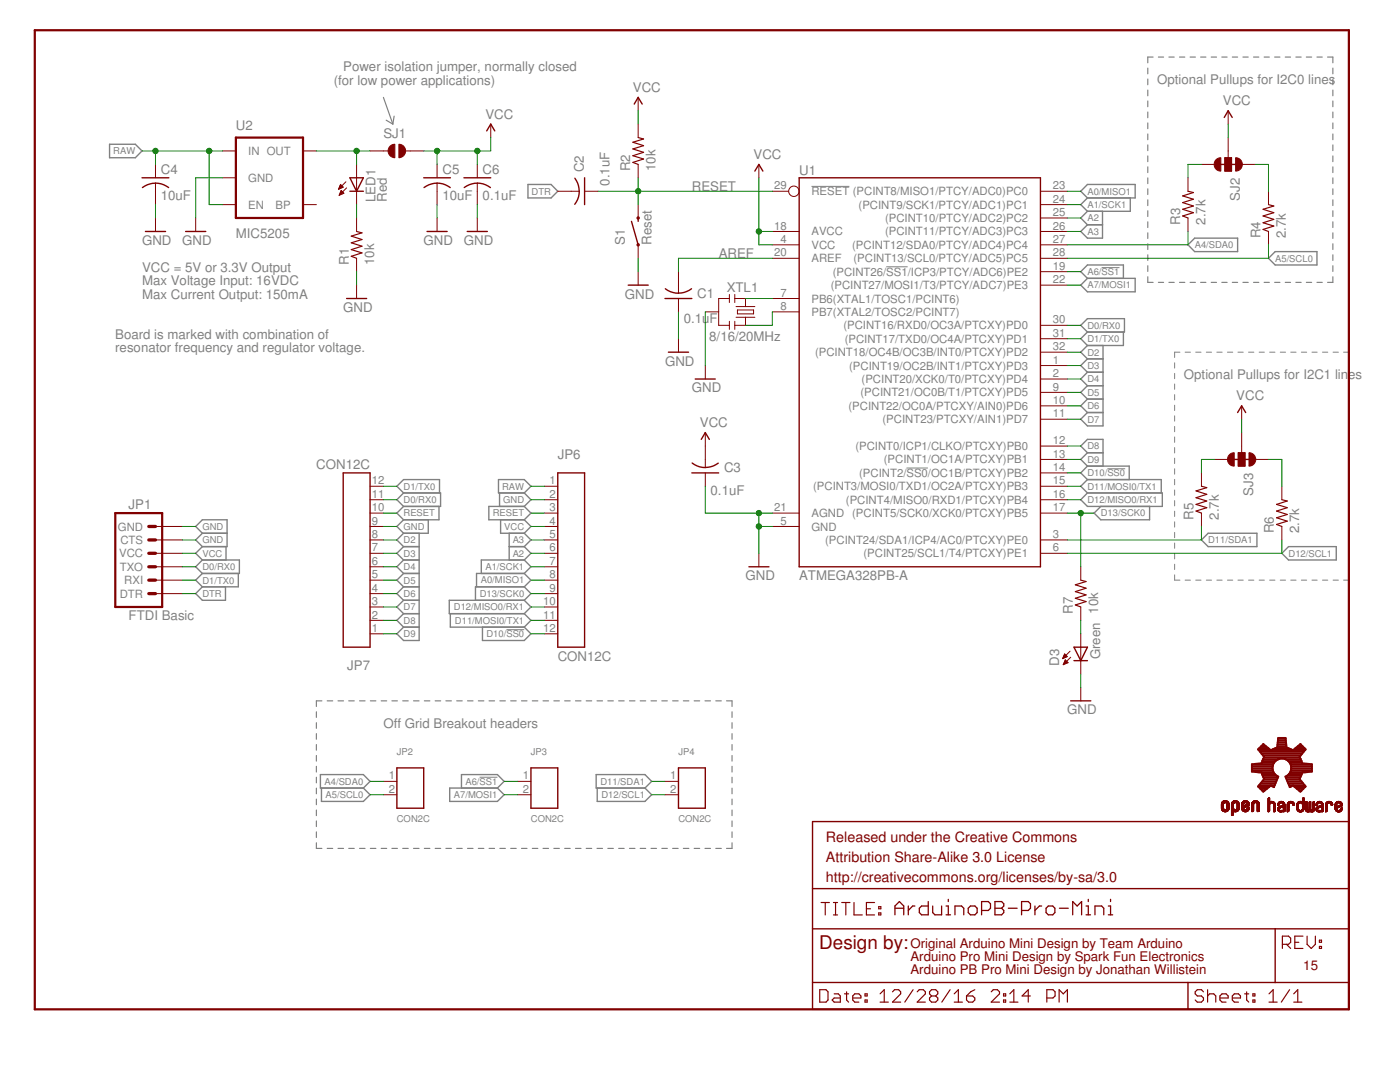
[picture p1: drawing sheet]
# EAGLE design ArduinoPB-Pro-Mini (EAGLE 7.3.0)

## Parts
C1  0.1uF  C-USC0603  [C0603]
C2  0.1uF  C-USC0603  [C0603]
C3  0.1uF  C-USC0603  [C0603]
C4  10uF  C-USC0805  [C0805]
C5  10uF  C-USC0805  [C0805]
C6  0.1uF  C-USC0603  [C0603]
D3  Green  LED  [0603-LED-ALT1]
FRAME1  FRAME-LETTER  [CREATIVE_COMMONS]
JP1  FTDI Basic  ARDUINO_SERIAL_PROGRAM  [1X6C]
JP2  CON2C  [1X2C]
JP3  CON2C  [1X2C]
JP4  CON2C  [1X2C]
JP6  CON12C  [1X12C]
JP7  CON12C  [1X12C]
LED1  Red  LED  [0603-LED-ALT1]
R1  10k  R-US_R0603  [R0603]
R2  10k  R-US_R0603  [R0603]
R3  2.7k  R-US_R0603  [R0603]
R4  2.7k  R-US_R0603  [R0603]
R5  2.7k  R-US_R0603  [R0603]
R6  2.7k  R-US_R0603  [R0603]
R7  10k  R-US_R0603  [R0603]
S1  Reset  SWITCH-MOMENTARY-2SMD-ALT01  [TACTILE-SWITCH-SMD-ALT01]
SJ1  SOLDERJUMPERTRACE  [SJ_2S-TRACE]
SJ2  JUMPER-PAD-3-NC_BY_TRACE  [PAD-JUMPER-3-3OF3_NC_BY_TRACE_YES_SILK_FULL_BOX]
SJ3  JUMPER-PAD-3-NC_BY_TRACE  [PAD-JUMPER-3-3OF3_NC_BY_TRACE_YES_SILK_FULL_BOX]
U1  ATMEGA328PB-A  [TQFP32-08]
U2  MIC5205  V_REG_LDOSMD  [SOT23-5]
U$3  OSHW-LOGOS  [OSHW-LOGO-S]
XTL1  8/16/20MHz  RESONATOR1:1  [RESONATOR-SMD-1:1]

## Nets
A0/MISO1: JP6.8 U1.23((PCINT8/MISO1/PTCY/ADC0)PC0)
A1/SCK1: JP6.7 U1.24((PCINT9/SCK1/PTCY/ADC1)PC1)
A2: JP6.6 U1.25((PCINT10/PTCY/ADC2)PC2)
A3: JP6.5 U1.26((PCINT11/PTCY/ADC3)PC3)
A4/SDA0: JP2.1 R3.1 U1.27((PCINT12/SDA0/PTCY/ADC4)PC4)
A5/SCL0: JP2.2 R4.1 U1.28((PCINT13/SCL0/PTCY/ADC5)PC5)
A6/!SS1: JP3.1 U1.19((PCINT26/!SS1!/ICP3/PTCY/ADC6)PE2)
A7/MOSI1: JP3.2 U1.22((PCINT27/MOSI1/T3/PTCY/ADC7)PE3)
AREF: C1.2 U1.20(AREF)
D0/RX0: JP1.3(TXO) JP7.11 U1.30((PCINT16/RXD0/OC3A/PTCXY)PD0)
D1/TX0: JP1.2(RXI) JP7.12 U1.31((PCINT17/TXD0/OC4A/PTCXY)PD1)
D2: JP7.8 U1.32((PCINT18/OC4B/OC3B/INT0/PTCXY)PD2)
D3: JP7.7 U1.1((PCINT19/OC2B/INT1/PTCXY)PD3)
D4: JP7.6 U1.2((PCINT20/XCK0/T0/PTCXY)PD4)
D5: JP7.5 U1.9((PCINT21/OC0B/T1/PTCXY)PD5)
D6: JP7.4 U1.10((PCINT22/OC0A/PTCXY/AIN0)PD6)
D7: JP7.3 U1.11((PCINT23/PTCXY/AIN1)PD7)
D8: JP7.2 U1.12((PCINT0/ICP1/CLKO/PTCXY)PB0)
D9: JP7.1 U1.13((PCINT1/OC1A/PTCXY)PB1)
D10/!SS0: JP6.12 U1.14((PCINT2/!SS0!/OC1B/PTCXY)PB2)
D11/MOSI0/TX1: JP6.11 U1.15((PCINT3/MOSI0/TXD1/OC2A/PTCXY)PB3)
D11/SDA1: JP4.1 R5.1 U1.3((PCINT24/SDA1/ICP4/AC0/PTCXY)PE0)
D12/MISO0/RX1: JP6.10 U1.16((PCINT4/MISO0/RXD1/PTCXY)PB4)
D12/SCL1: JP4.2 R6.1 U1.6((PCINT25/SCL1/T4/PTCXY)PE1)
D13/SCK0: JP6.9 R7.2 U1.17((PCINT5/SCK0/XCK0/PTCXY)PB5)
DTR: C2.2 JP1.1(DTR)
GND [vcc]: C1.1 C3.1 C4.2 C5.2 C6.2 D3.C JP1.5(CTS) JP1.6(GND) JP6.2 JP7.9 R1.1 S1.1 S1.2 U1.5(GND) U1.21(AGND) U2.2(GND) XTL1.2
N$1: U1.7(PB6(XTAL1/TOSC1/PCINT6)) XTL1.1
N$2: U1.8(PB7(XTAL2/TOSC2/PCINT7)) XTL1.3
N$4: LED1.C R1.2
N$5: R3.2 SJ2.3
N$6: R4.2 SJ2.1
N$7: D3.A R7.1
N$10: R5.2 SJ3.3
N$11: R6.2 SJ3.1
RAW [vcc]: C4.1 JP6.1 U2.1(IN) U2.3(EN)
RESET: C2.1 JP6.3 JP7.10 R2.1 S1.3 S1.4 U1.29(!RESET!)
VCC: C3.2 C5.1 C6.1 JP1.4(VCC) JP6.4 R2.2 SJ1.2 SJ2.2 SJ3.2 U1.4(VCC) U1.18(AVCC)
VOUT: LED1.A SJ1.1 U2.5(OUT)
Unconnected: U2.4(BP)

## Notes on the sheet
- Power isolation jumper, normally closed
- (for low power applications) | Optional Pullups for I2C0 lines
- VCC = 5V or 3.3V Output
- Max Voltage Input: 16VDC
- Max Current Output: 150mA
- Board is marked with combination of
- resonator frequency and regulator voltage.
- Optional Pullups for I2C1 lines
- Off Grid Breakout headers
- Original Arduino Mini Design by Team Arduino
- Arduino Pro Mini Design by Spark Fun Electronics
- 15
- Arduino PB Pro Mini Design by Jonathan Willistein

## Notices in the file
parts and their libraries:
SparkFun-Aesthetics: Licensing: CC v3.0 Share-Alike You are welcome to use this library for commercial purposes.
SparkFun-Aesthetics: Released under the Creative Commons Attribution Share-Alike 3.0 License
SparkFun-Aesthetics: http://creativecommons.org/licenses/by-sa/3.0
